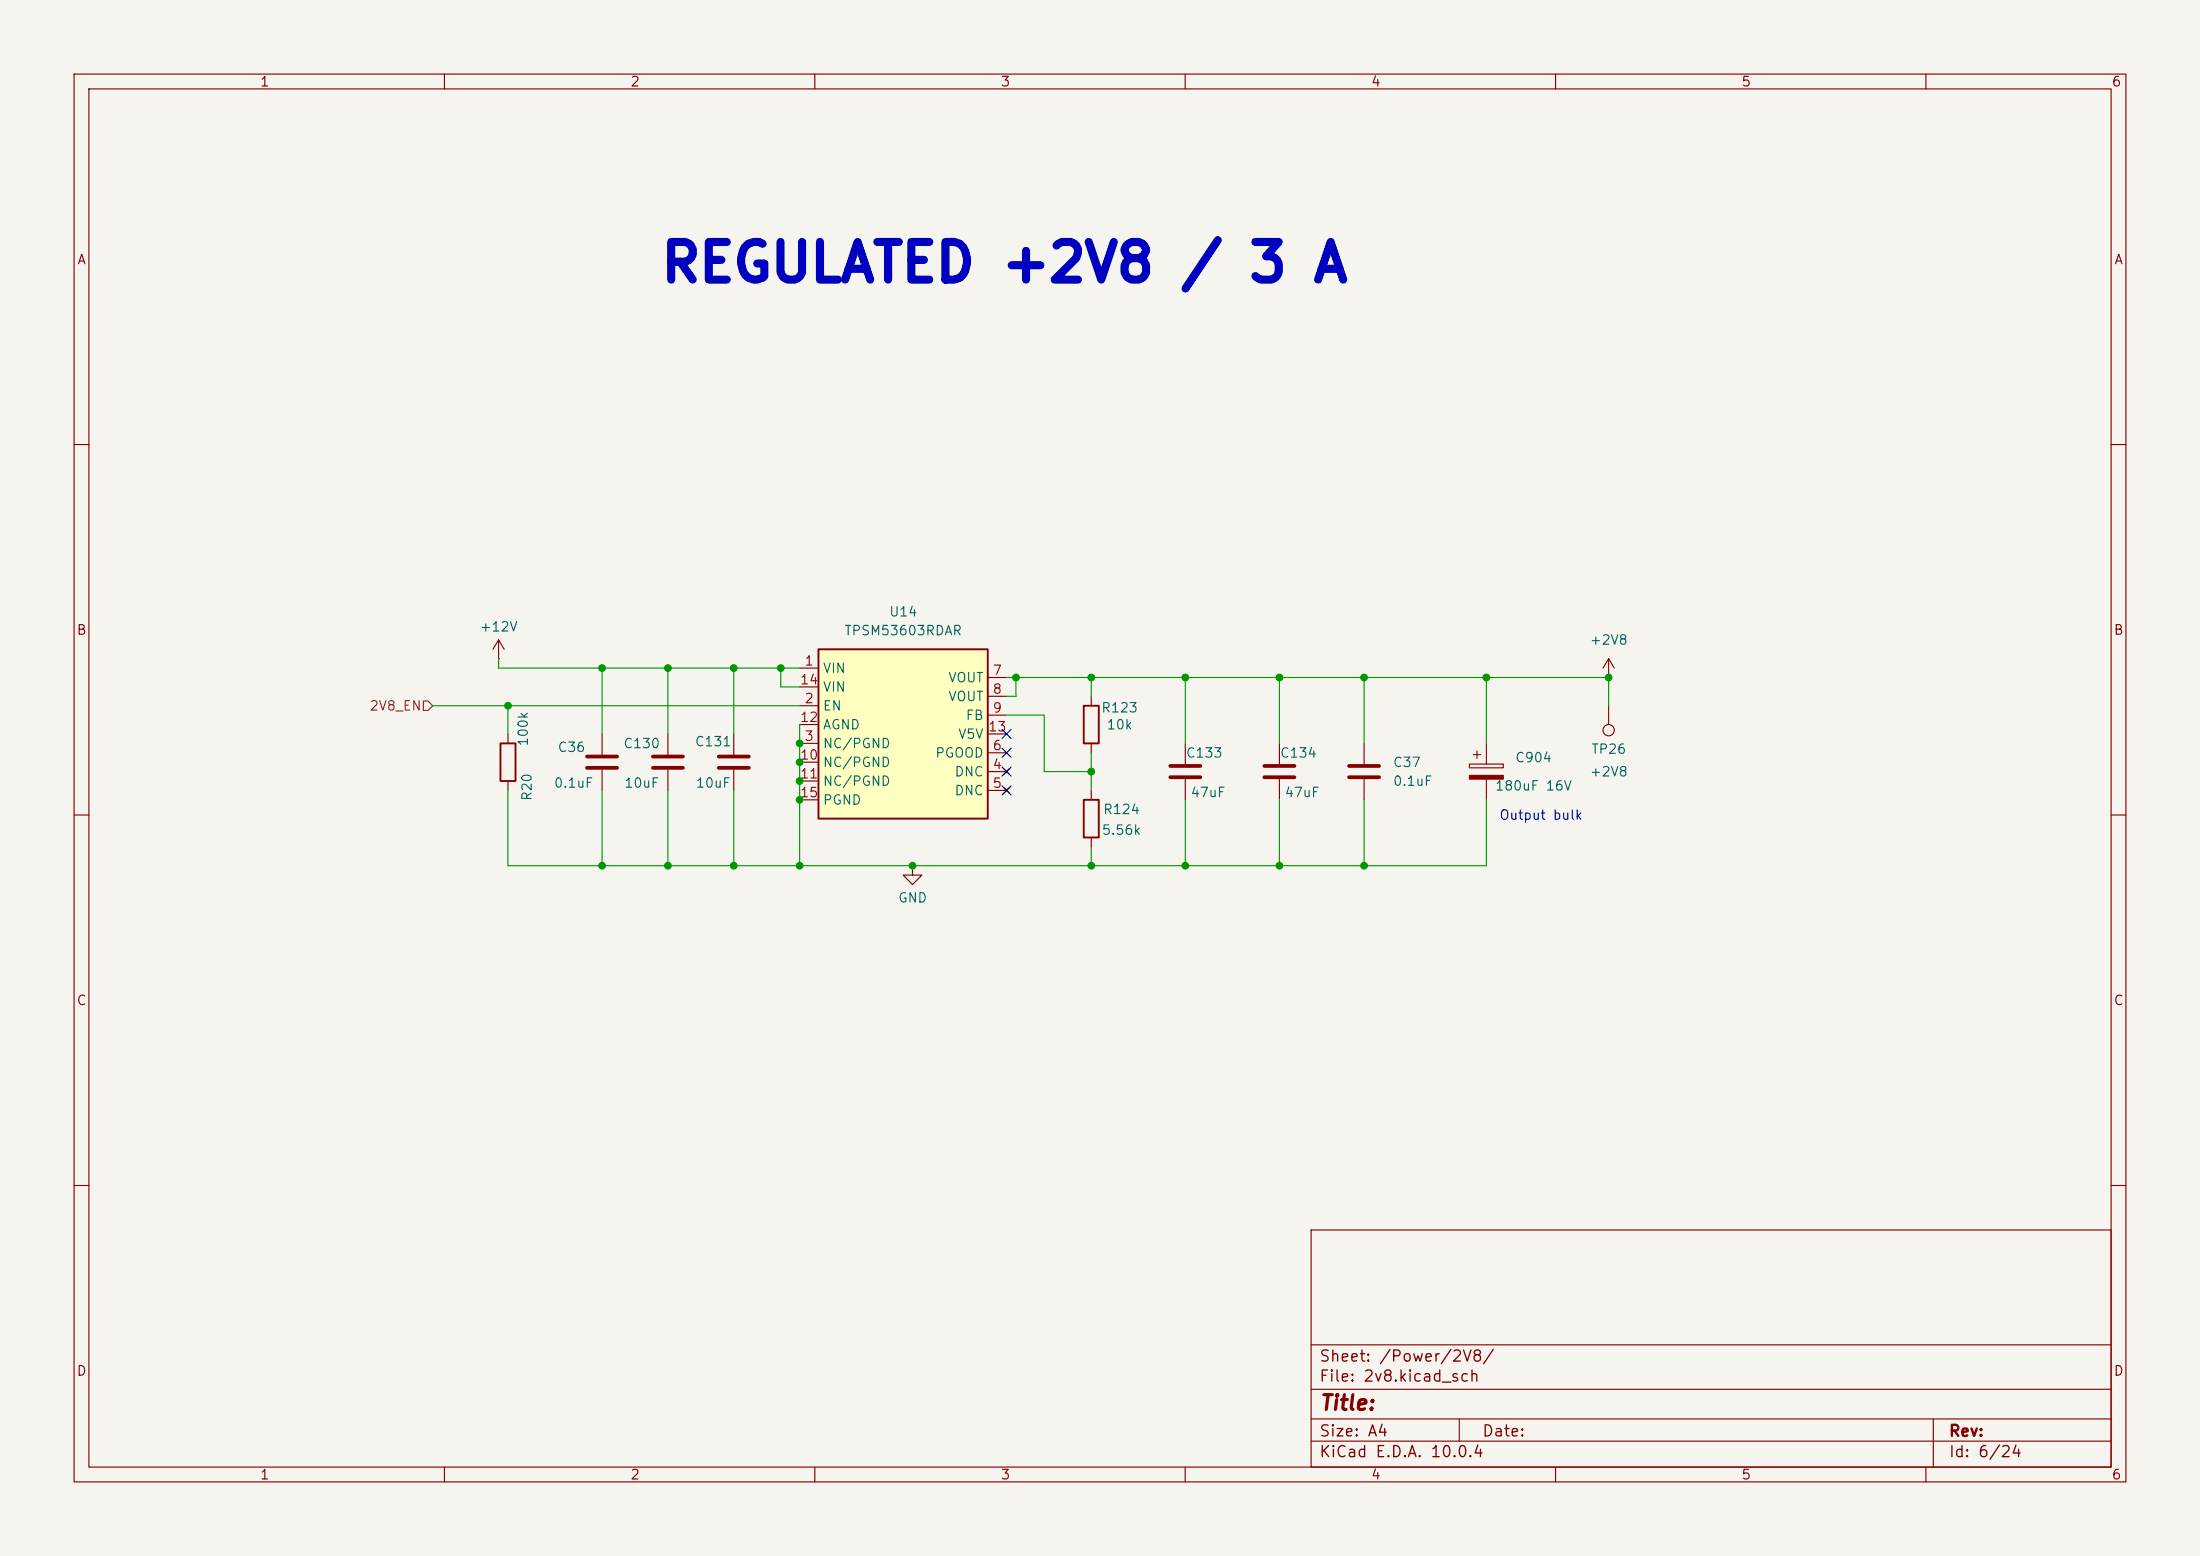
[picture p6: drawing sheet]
(kicad_sch
 (version 20260306)
 (generator "eeschema")
 (generator_version "10.0")
 (paper "A4")
 (lib_symbols
  (symbol "Connector:TestPoint"
   (pin_numbers (hide yes))
   (pin_names
    (offset 0.762) (hide yes)) (exclude_from_sim no) (in_bom yes) (on_board yes)
   (in_pos_files yes)
   (duplicate_pin_numbers_are_jumpers no)
   (property "Reference" "TP" (at 0 6.858 0) (show_name no) (do_not_autoplace no) (effects (font (size 1.27 1.27))))
   (property "Value" "TestPoint" (at 0 5.08 0) (show_name no) (do_not_autoplace no) (effects (font (size 1.27 1.27))))
   (property "Footprint" "" (at 5.08 0 0) (show_name no) (do_not_autoplace no) (hide yes) (effects (font (size 1.27 1.27))))
   (property "Datasheet" "" (at 5.08 0 0) (show_name no) (do_not_autoplace no) (hide yes) (effects (font (size 1.27 1.27))))
   (property "Description" "test point" (at 0 0 0) (show_name no) (do_not_autoplace no) (hide yes) (effects (font (size 1.27 1.27))))
   (symbol "TestPoint_0_1"
    (circle (center 0 3.302) (radius 0.762) (stroke (width 0) (type default)) (fill (type none))))
   (symbol "TestPoint_1_1"
    (pin passive line (at 0 0 90) (length 2.54) (name "1" (effects (font (size 1.27 1.27)))) (number "1" (effects (font (size 1.27 1.27))))))
   (embedded_fonts no))
  (symbol "DIC_Board:TPSM53603RDA" (exclude_from_sim no) (in_bom yes) (on_board yes)
   (in_pos_files yes)
   (duplicate_pin_numbers_are_jumpers no)
   (property "Reference" "U" (at 0 16.51 0) (show_name no) (do_not_autoplace no) (effects (font (size 1.27 1.27))))
   (property "Value" "TPSM53603RDAR" (at 0 13.97 0) (show_name no) (do_not_autoplace no) (effects (font (size 1.27 1.27))))
   (property "Footprint" "Package_DFN_QFN:Texas_B3QFN-14-1EP_5x5.5mm_P0.65mm_ThermalVia" (at 0 0 0) (show_name no) (do_not_autoplace no) (hide yes) (effects (font (size 1.27 1.27))))
   (property "Datasheet" "https://www.ti.com/lit/ds/symlink/tpsm53603.pdf" (at 0 0 0) (show_name no) (do_not_autoplace no) (hide yes) (effects (font (size 1.27 1.27))))
   (property "Description" "36-V input, 3-A step-down power module" (at 0 0 0) (show_name no) (do_not_autoplace no) (hide yes) (effects (font (size 1.27 1.27))))
   (property "MPN" "TPSM53603RDAR" (at 0 0 0) (show_name no) (do_not_autoplace no) (hide yes) (effects (font (size 1.27 1.27))))
   (property "Manufacturer" "Texas Instruments" (at 0 0 0) (show_name no) (do_not_autoplace no) (hide yes) (effects (font (size 1.27 1.27))))
   (symbol "TPSM53603RDA_0_1"
    (rectangle (start -11.43 11.43) (end 11.43 -11.43) (stroke (width 0.254) (type default)) (fill (type background))))
   (symbol "TPSM53603RDA_1_1"
    (pin power_in line (at -13.97 8.89 0) (length 2.54) (name "VIN" (effects (font (size 1.27 1.27)))) (number "1" (effects (font (size 1.27 1.27)))))
    (pin input line (at -13.97 3.81 0) (length 2.54) (name "EN" (effects (font (size 1.27 1.27)))) (number "2" (effects (font (size 1.27 1.27)))))
    (pin power_in line (at -13.97 -1.27 0) (length 2.54) (name "NC/PGND" (effects (font (size 1.27 1.27)))) (number "3" (effects (font (size 1.27 1.27)))))
    (pin no_connect line (at 13.97 -5.08 180) (length 2.54) (name "DNC" (effects (font (size 1.27 1.27)))) (number "4" (effects (font (size 1.27 1.27)))))
    (pin no_connect line (at 13.97 -7.62 180) (length 2.54) (name "DNC" (effects (font (size 1.27 1.27)))) (number "5" (effects (font (size 1.27 1.27)))))
    (pin open_collector line (at 13.97 -2.54 180) (length 2.54) (name "PGOOD" (effects (font (size 1.27 1.27)))) (number "6" (effects (font (size 1.27 1.27)))))
    (pin power_out line (at 13.97 7.62 180) (length 2.54) (name "VOUT" (effects (font (size 1.27 1.27)))) (number "7" (effects (font (size 1.27 1.27)))))
    (pin passive line (at 13.97 5.08 180) (length 2.54) (name "VOUT" (effects (font (size 1.27 1.27)))) (number "8" (effects (font (size 1.27 1.27)))))
    (pin input line (at 13.97 2.54 180) (length 2.54) (name "FB" (effects (font (size 1.27 1.27)))) (number "9" (effects (font (size 1.27 1.27)))))
    (pin passive line (at -13.97 -3.81 0) (length 2.54) (name "NC/PGND" (effects (font (size 1.27 1.27)))) (number "10" (effects (font (size 1.27 1.27)))))
    (pin passive line (at -13.97 -6.35 0) (length 2.54) (name "NC/PGND" (effects (font (size 1.27 1.27)))) (number "11" (effects (font (size 1.27 1.27)))))
    (pin power_in line (at -13.97 1.27 0) (length 2.54) (name "AGND" (effects (font (size 1.27 1.27)))) (number "12" (effects (font (size 1.27 1.27)))))
    (pin output line (at 13.97 0 180) (length 2.54) (name "V5V" (effects (font (size 1.27 1.27)))) (number "13" (effects (font (size 1.27 1.27)))))
    (pin passive line (at -13.97 6.35 0) (length 2.54) (name "VIN" (effects (font (size 1.27 1.27)))) (number "14" (effects (font (size 1.27 1.27)))))
    (pin passive line (at -13.97 -8.89 0) (length 2.54) (name "PGND" (effects (font (size 1.27 1.27)))) (number "15" (effects (font (size 1.27 1.27))))))
   (embedded_fonts no))
  (symbol "Device:C"
   (pin_numbers (hide yes))
   (pin_names
    (offset 0.254)) (exclude_from_sim no) (in_bom yes) (on_board yes)
   (in_pos_files yes)
   (duplicate_pin_numbers_are_jumpers no)
   (property "Reference" "C" (at 0.635 2.54 0) (show_name no) (do_not_autoplace no) (effects (font (size 1.27 1.27)) (justify left)))
   (property "Value" "C" (at 0.635 -2.54 0) (show_name no) (do_not_autoplace no) (effects (font (size 1.27 1.27)) (justify left)))
   (property "Footprint" "" (at 0.9652 -3.81 0) (show_name no) (do_not_autoplace no) (hide yes) (effects (font (size 1.27 1.27))))
   (property "Datasheet" "" (at 0 0 0) (show_name no) (do_not_autoplace no) (hide yes) (effects (font (size 1.27 1.27))))
   (property "Description" "Unpolarized capacitor" (at 0 0 0) (show_name no) (do_not_autoplace no) (hide yes) (effects (font (size 1.27 1.27))))
   (symbol "C_0_1"
    (polyline (pts (xy -2.032 0.762) (xy 2.032 0.762)) (stroke (width 0.508) (type default)) (fill (type none)))
    (polyline (pts (xy -2.032 -0.762) (xy 2.032 -0.762)) (stroke (width 0.508) (type default)) (fill (type none))))
   (symbol "C_1_1"
    (pin passive line (at 0 3.81 270) (length 2.794) (name "" (effects (font (size 1.27 1.27)))) (number "1" (effects (font (size 1.27 1.27)))))
    (pin passive line (at 0 -3.81 90) (length 2.794) (name "" (effects (font (size 1.27 1.27)))) (number "2" (effects (font (size 1.27 1.27))))))
   (embedded_fonts no))
  (symbol "Device:C_Polarized"
   (pin_numbers (hide yes))
   (pin_names
    (offset 0.254)) (exclude_from_sim no) (in_bom yes) (on_board yes)
   (in_pos_files yes)
   (duplicate_pin_numbers_are_jumpers no)
   (property "Reference" "C" (at 0.635 2.54 0) (show_name no) (do_not_autoplace no) (effects (font (size 1.27 1.27)) (justify left)))
   (property "Value" "C_Polarized" (at 0.635 -2.54 0) (show_name no) (do_not_autoplace no) (effects (font (size 1.27 1.27)) (justify left)))
   (property "Footprint" "" (at 0.9652 -3.81 0) (show_name no) (do_not_autoplace no) (hide yes) (effects (font (size 1.27 1.27))))
   (property "Datasheet" "" (at 0 0 0) (show_name no) (do_not_autoplace no) (hide yes) (effects (font (size 1.27 1.27))))
   (property "Description" "Polarized capacitor" (at 0 0 0) (show_name no) (do_not_autoplace no) (hide yes) (effects (font (size 1.27 1.27))))
   (symbol "C_Polarized_0_1"
    (rectangle (start -2.286 0.508) (end 2.286 1.016) (stroke (width 0) (type default)) (fill (type none)))
    (polyline (pts (xy -1.778 2.286) (xy -0.762 2.286)) (stroke (width 0) (type default)) (fill (type none)))
    (polyline (pts (xy -1.27 2.794) (xy -1.27 1.778)) (stroke (width 0) (type default)) (fill (type none)))
    (rectangle (start 2.286 -0.508) (end -2.286 -1.016) (stroke (width 0) (type default)) (fill (type outline))))
   (symbol "C_Polarized_1_1"
    (pin passive line (at 0 3.81 270) (length 2.794) (name "" (effects (font (size 1.27 1.27)))) (number "1" (effects (font (size 1.27 1.27)))))
    (pin passive line (at 0 -3.81 90) (length 2.794) (name "" (effects (font (size 1.27 1.27)))) (number "2" (effects (font (size 1.27 1.27))))))
   (embedded_fonts no))
  (symbol "Device:R"
   (pin_numbers (hide yes))
   (pin_names
    (offset 0)) (exclude_from_sim no) (in_bom yes) (on_board yes)
   (in_pos_files yes)
   (duplicate_pin_numbers_are_jumpers no)
   (property "Reference" "R" (at 2.032 0 90) (show_name no) (do_not_autoplace no) (effects (font (size 1.27 1.27))))
   (property "Value" "R" (at 0 0 90) (show_name no) (do_not_autoplace no) (effects (font (size 1.27 1.27))))
   (property "Footprint" "" (at -1.778 0 90) (show_name no) (do_not_autoplace no) (hide yes) (effects (font (size 1.27 1.27))))
   (property "Datasheet" "" (at 0 0 0) (show_name no) (do_not_autoplace no) (hide yes) (effects (font (size 1.27 1.27))))
   (property "Description" "Resistor" (at 0 0 0) (show_name no) (do_not_autoplace no) (hide yes) (effects (font (size 1.27 1.27))))
   (symbol "R_0_1"
    (rectangle (start -1.016 -2.54) (end 1.016 2.54) (stroke (width 0.254) (type default)) (fill (type none))))
   (symbol "R_1_1"
    (pin passive line (at 0 3.81 270) (length 1.27) (name "" (effects (font (size 1.27 1.27)))) (number "1" (effects (font (size 1.27 1.27)))))
    (pin passive line (at 0 -3.81 90) (length 1.27) (name "" (effects (font (size 1.27 1.27)))) (number "2" (effects (font (size 1.27 1.27))))))
   (embedded_fonts no))
  (symbol "power:+12V"
   (power global)
   (pin_numbers (hide yes))
   (pin_names
    (offset 0) (hide yes)) (exclude_from_sim no) (in_bom yes) (on_board yes)
   (in_pos_files yes)
   (duplicate_pin_numbers_are_jumpers no)
   (property "Reference" "#PWR" (at 0 -3.81 0) (show_name no) (do_not_autoplace no) (hide yes) (effects (font (size 1.27 1.27))))
   (property "Value" "+12V" (at 0 3.556 0) (show_name no) (do_not_autoplace no) (effects (font (size 1.27 1.27))))
   (property "Footprint" "" (at 0 0 0) (show_name no) (do_not_autoplace no) (hide yes) (effects (font (size 1.27 1.27))))
   (property "Datasheet" "" (at 0 0 0) (show_name no) (do_not_autoplace no) (hide yes) (effects (font (size 1.27 1.27))))
   (property "Description" "Power symbol creates a global label with name \"+12V\"" (at 0 0 0) (show_name no) (do_not_autoplace no) (hide yes) (effects (font (size 1.27 1.27))))
   (symbol "+12V_0_1"
    (polyline (pts (xy -0.762 1.27) (xy 0 2.54)) (stroke (width 0) (type default)) (fill (type none)))
    (polyline (pts (xy 0 2.54) (xy 0.762 1.27)) (stroke (width 0) (type default)) (fill (type none)))
    (polyline (pts (xy 0 0) (xy 0 2.54)) (stroke (width 0) (type default)) (fill (type none))))
   (symbol "+12V_1_1"
    (pin power_in line (at 0 0 90) (length 0) (name "" (effects (font (size 1.27 1.27)))) (number "1" (effects (font (size 1.27 1.27))))))
   (embedded_fonts no))
  (symbol "power:+2V8"
   (power global)
   (pin_numbers (hide yes))
   (pin_names
    (offset 0) (hide yes)) (exclude_from_sim no) (in_bom yes) (on_board yes)
   (in_pos_files yes)
   (duplicate_pin_numbers_are_jumpers no)
   (property "Reference" "#PWR" (at 0 -3.81 0) (show_name no) (do_not_autoplace no) (hide yes) (effects (font (size 1.27 1.27))))
   (property "Value" "+2V8" (at 0 3.556 0) (show_name no) (do_not_autoplace no) (effects (font (size 1.27 1.27))))
   (property "Footprint" "" (at 0 0 0) (show_name no) (do_not_autoplace no) (hide yes) (effects (font (size 1.27 1.27))))
   (property "Datasheet" "" (at 0 0 0) (show_name no) (do_not_autoplace no) (hide yes) (effects (font (size 1.27 1.27))))
   (property "Description" "Power symbol creates a global label with name \"+2V8\"" (at 0 0 0) (show_name no) (do_not_autoplace no) (hide yes) (effects (font (size 1.27 1.27))))
   (symbol "+2V8_0_1"
    (polyline (pts (xy -0.762 1.27) (xy 0 2.54)) (stroke (width 0) (type default)) (fill (type none)))
    (polyline (pts (xy 0 2.54) (xy 0.762 1.27)) (stroke (width 0) (type default)) (fill (type none)))
    (polyline (pts (xy 0 0) (xy 0 2.54)) (stroke (width 0) (type default)) (fill (type none))))
   (symbol "+2V8_1_1"
    (pin power_in line (at 0 0 90) (length 0) (name "" (effects (font (size 1.27 1.27)))) (number "1" (effects (font (size 1.27 1.27))))))
   (embedded_fonts no))
  (symbol "power:GND"
   (power global)
   (pin_numbers (hide yes))
   (pin_names
    (offset 0) (hide yes)) (exclude_from_sim no) (in_bom yes) (on_board yes)
   (in_pos_files yes)
   (duplicate_pin_numbers_are_jumpers no)
   (property "Reference" "#PWR" (at 0 -6.35 0) (show_name no) (do_not_autoplace no) (hide yes) (effects (font (size 1.27 1.27))))
   (property "Value" "GND" (at 0 -3.81 0) (show_name no) (do_not_autoplace no) (effects (font (size 1.27 1.27))))
   (property "Footprint" "" (at 0 0 0) (show_name no) (do_not_autoplace no) (hide yes) (effects (font (size 1.27 1.27))))
   (property "Datasheet" "" (at 0 0 0) (show_name no) (do_not_autoplace no) (hide yes) (effects (font (size 1.27 1.27))))
   (property "Description" "Power symbol creates a global label with name \"GND\" , ground" (at 0 0 0) (show_name no) (do_not_autoplace no) (hide yes) (effects (font (size 1.27 1.27))))
   (symbol "GND_0_1"
    (polyline (pts (xy 0 0) (xy 0 -1.27) (xy 1.27 -1.27) (xy 0 -2.54) (xy -1.27 -1.27) (xy 0 -1.27)) (stroke (width 0) (type default)) (fill (type none))))
   (symbol "GND_1_1"
    (pin power_in line (at 0 0 270) (length 0) (name "" (effects (font (size 1.27 1.27)))) (number "1" (effects (font (size 1.27 1.27))))))
   (embedded_fonts no)))
 (text "REGULATED +2V8 / 3 A"
  (exclude_from_sim no)
  (at 88.9 38.608 0)
  (effects (font (size 5.08 5.08)
    (bold yes)) (justify left bottom)))
 (text "Output bulk"
  (exclude_from_sim no)
  (at 208.026 110.236 0)
  (effects (font (size 1.27 1.27))))
 (junction
  (at 184.15 91.44)
  (diameter 0)
  (color 0 0 0 0))
 (junction
  (at 81.28 90.17)
  (diameter 0)
  (color 0 0 0 0))
 (junction
  (at 147.32 104.14)
  (diameter 0)
  (color 0 0 0 0))
 (junction
  (at 107.95 105.41)
  (diameter 0)
  (color 0 0 0 0))
 (junction
  (at 123.19 116.84)
  (diameter 0)
  (color 0 0 0 0))
 (junction
  (at 200.66 91.44)
  (diameter 0)
  (color 0 0 0 0))
 (junction
  (at 172.72 116.84)
  (diameter 0)
  (color 0 0 0 0))
 (junction
  (at 107.95 100.33)
  (diameter 0)
  (color 0 0 0 0))
 (junction
  (at 217.17 91.44)
  (diameter 0)
  (color 0 0 0 0))
 (junction
  (at 107.95 102.87)
  (diameter 0)
  (color 0 0 0 0))
 (junction
  (at 68.58 95.25)
  (diameter 0)
  (color 0 0 0 0))
 (junction
  (at 160.02 91.44)
  (diameter 0)
  (color 0 0 0 0))
 (junction
  (at 99.06 116.84)
  (diameter 0)
  (color 0 0 0 0))
 (junction
  (at 147.32 91.44)
  (diameter 0)
  (color 0 0 0 0))
 (junction
  (at 90.17 116.84)
  (diameter 0)
  (color 0 0 0 0))
 (junction
  (at 90.17 90.17)
  (diameter 0)
  (color 0 0 0 0))
 (junction
  (at 137.16 91.44)
  (diameter 0)
  (color 0 0 0 0))
 (junction
  (at 160.02 116.84)
  (diameter 0)
  (color 0 0 0 0))
 (junction
  (at 184.15 116.84)
  (diameter 0)
  (color 0 0 0 0))
 (junction
  (at 107.95 107.95)
  (diameter 0)
  (color 0 0 0 0))
 (junction
  (at 147.32 116.84)
  (diameter 0)
  (color 0 0 0 0))
 (junction
  (at 172.72 91.44)
  (diameter 0)
  (color 0 0 0 0))
 (junction
  (at 81.28 116.84)
  (diameter 0)
  (color 0 0 0 0))
 (junction
  (at 107.95 116.84)
  (diameter 0)
  (color 0 0 0 0))
 (junction
  (at 99.06 90.17)
  (diameter 0)
  (color 0 0 0 0))
 (junction
  (at 105.41 90.17)
  (diameter 0)
  (color 0 0 0 0))
 (no_connect
  (at 135.89 104.14))
 (no_connect
  (at 135.89 101.6))
 (no_connect
  (at 135.89 99.06))
 (no_connect
  (at 135.89 106.68))
 (wire
  (pts (xy 58.42 95.25) (xy 68.58 95.25))
  (stroke (width 0) (type default)))
 (wire
  (pts (xy 160.02 107.95) (xy 160.02 116.84))
  (stroke (width 0) (type default)))
 (wire
  (pts (xy 172.72 107.95) (xy 172.72 116.84))
  (stroke (width 0) (type default)))
 (wire
  (pts (xy 147.32 91.44) (xy 147.32 93.98))
  (stroke (width 0) (type default)))
 (wire
  (pts (xy 200.66 91.44) (xy 200.66 100.33))
  (stroke (width 0) (type default)))
 (wire
  (pts (xy 147.32 114.3) (xy 147.32 116.84))
  (stroke (width 0) (type default)))
 (wire
  (pts (xy 105.41 90.17) (xy 107.95 90.17))
  (stroke (width 0) (type default)))
 (wire
  (pts (xy 68.58 95.25) (xy 68.58 99.06))
  (stroke (width 0) (type default)))
 (wire
  (pts (xy 90.17 116.84) (xy 99.06 116.84))
  (stroke (width 0) (type default)))
 (wire
  (pts (xy 99.06 90.17) (xy 99.06 99.06))
  (stroke (width 0) (type default)))
 (wire
  (pts (xy 81.28 106.68) (xy 81.28 116.84))
  (stroke (width 0) (type default)))
 (wire
  (pts (xy 184.15 116.84) (xy 172.72 116.84))
  (stroke (width 0) (type default)))
 (wire
  (pts (xy 99.06 90.17) (xy 105.41 90.17))
  (stroke (width 0) (type default)))
 (wire
  (pts (xy 123.19 116.84) (xy 107.95 116.84))
  (stroke (width 0) (type default)))
 (wire
  (pts (xy 184.15 91.44) (xy 200.66 91.44))
  (stroke (width 0) (type default)))
 (wire
  (pts (xy 90.17 90.17) (xy 99.06 90.17))
  (stroke (width 0) (type default)))
 (wire
  (pts (xy 140.97 104.14) (xy 147.32 104.14))
  (stroke (width 0) (type default)))
 (wire
  (pts (xy 184.15 91.44) (xy 184.15 100.33))
  (stroke (width 0) (type default)))
 (wire
  (pts (xy 184.15 107.95) (xy 184.15 116.84))
  (stroke (width 0) (type default)))
 (wire
  (pts (xy 123.19 116.84) (xy 147.32 116.84))
  (stroke (width 0) (type default)))
 (wire
  (pts (xy 200.66 107.95) (xy 200.66 116.84))
  (stroke (width 0) (type default)))
 (wire
  (pts (xy 90.17 90.17) (xy 90.17 99.06))
  (stroke (width 0) (type default)))
 (wire
  (pts (xy 107.95 100.33) (xy 107.95 102.87))
  (stroke (width 0) (type default)))
 (wire
  (pts (xy 68.58 116.84) (xy 81.28 116.84))
  (stroke (width 0) (type default)))
 (wire
  (pts (xy 107.95 97.79) (xy 107.95 100.33))
  (stroke (width 0) (type default)))
 (wire
  (pts (xy 217.17 91.44) (xy 217.17 95.25))
  (stroke (width 0) (type default)))
 (wire
  (pts (xy 200.66 116.84) (xy 184.15 116.84))
  (stroke (width 0) (type default)))
 (wire
  (pts (xy 140.97 96.52) (xy 140.97 104.14))
  (stroke (width 0) (type default)))
 (wire
  (pts (xy 137.16 91.44) (xy 137.16 93.98))
  (stroke (width 0) (type default)))
 (wire
  (pts (xy 99.06 116.84) (xy 107.95 116.84))
  (stroke (width 0) (type default)))
 (wire
  (pts (xy 147.32 91.44) (xy 160.02 91.44))
  (stroke (width 0) (type default)))
 (wire
  (pts (xy 137.16 91.44) (xy 147.32 91.44))
  (stroke (width 0) (type default)))
 (wire
  (pts (xy 107.95 105.41) (xy 107.95 107.95))
  (stroke (width 0) (type default)))
 (wire
  (pts (xy 99.06 106.68) (xy 99.06 116.84))
  (stroke (width 0) (type default)))
 (wire
  (pts (xy 68.58 95.25) (xy 107.95 95.25))
  (stroke (width 0) (type default)))
 (wire
  (pts (xy 107.95 92.71) (xy 105.41 92.71))
  (stroke (width 0) (type default)))
 (wire
  (pts (xy 135.89 93.98) (xy 137.16 93.98))
  (stroke (width 0) (type default)))
 (wire
  (pts (xy 147.32 101.6) (xy 147.32 104.14))
  (stroke (width 0) (type default)))
 (wire
  (pts (xy 105.41 92.71) (xy 105.41 90.17))
  (stroke (width 0) (type default)))
 (wire
  (pts (xy 160.02 116.84) (xy 172.72 116.84))
  (stroke (width 0) (type default)))
 (wire
  (pts (xy 160.02 91.44) (xy 160.02 100.33))
  (stroke (width 0) (type default)))
 (wire
  (pts (xy 200.66 91.44) (xy 217.17 91.44))
  (stroke (width 0) (type default)))
 (wire
  (pts (xy 135.89 91.44) (xy 137.16 91.44))
  (stroke (width 0) (type default)))
 (wire
  (pts (xy 81.28 90.17) (xy 81.28 99.06))
  (stroke (width 0) (type default)))
 (wire
  (pts (xy 67.31 90.17) (xy 81.28 90.17))
  (stroke (width 0) (type default)))
 (wire
  (pts (xy 147.32 116.84) (xy 160.02 116.84))
  (stroke (width 0) (type default)))
 (wire
  (pts (xy 107.95 116.84) (xy 107.95 107.95))
  (stroke (width 0) (type default)))
 (wire
  (pts (xy 81.28 116.84) (xy 90.17 116.84))
  (stroke (width 0) (type default)))
 (wire
  (pts (xy 107.95 102.87) (xy 107.95 105.41))
  (stroke (width 0) (type default)))
 (wire
  (pts (xy 135.89 96.52) (xy 140.97 96.52))
  (stroke (width 0) (type default)))
 (wire
  (pts (xy 147.32 104.14) (xy 147.32 106.68))
  (stroke (width 0) (type default)))
 (wire
  (pts (xy 81.28 90.17) (xy 90.17 90.17))
  (stroke (width 0) (type default)))
 (wire
  (pts (xy 67.31 88.9) (xy 67.31 90.17))
  (stroke (width 0) (type default)))
 (wire
  (pts (xy 172.72 91.44) (xy 172.72 100.33))
  (stroke (width 0) (type default)))
 (wire
  (pts (xy 90.17 106.68) (xy 90.17 116.84))
  (stroke (width 0) (type default)))
 (wire
  (pts (xy 160.02 91.44) (xy 172.72 91.44))
  (stroke (width 0) (type default)))
 (wire
  (pts (xy 172.72 91.44) (xy 184.15 91.44))
  (stroke (width 0) (type default)))
 (wire
  (pts (xy 68.58 106.68) (xy 68.58 116.84))
  (stroke (width 0) (type default)))
 (hierarchical_label "2V8_EN"
  (shape input)
  (at 58.42 95.25 180)
  (effects (font (size 1.27 1.27)) (justify right)))
 (symbol
  (lib_id "power:+2V8")
  (at 217.17 91.44 0)
  (unit 1)
  (body_style 1)
  (exclude_from_sim no)
  (in_bom yes)
  (on_board yes)
  (in_pos_files yes)
  (dnp no)
  (fields_autoplaced yes)
  (property "Reference" "#PWR03" (at 217.17 95.25 0) (hide yes) (show_name no) (do_not_autoplace no) (effects (font (size 1.27 1.27))))
  (property "Value" "+2V8" (at 217.17 86.36 0) (show_name no) (do_not_autoplace no) (effects (font (size 1.27 1.27))))
  (property "Footprint" "" (at 217.17 91.44 0) (hide yes) (show_name no) (do_not_autoplace no) (effects (font (size 1.27 1.27))))
  (property "Datasheet" "" (at 217.17 91.44 0) (hide yes) (show_name no) (do_not_autoplace no) (effects (font (size 1.27 1.27))))
  (property "Description" "Power symbol creates a global label with name \"+2V8\"" (at 217.17 91.44 0) (hide yes) (show_name no) (do_not_autoplace no) (effects (font (size 1.27 1.27))))
  (pin "1"))
 (symbol
  (lib_id "Device:R")
  (at 147.32 97.79 0)
  (unit 1)
  (body_style 1)
  (exclude_from_sim no)
  (in_bom yes)
  (on_board yes)
  (in_pos_files yes)
  (dnp no)
  (property "Reference" "R123" (at 151.13 95.504 0) (show_name no) (do_not_autoplace no) (effects (font (size 1.27 1.27))))
  (property "Value" "10k" (at 151.13 97.79 0) (show_name no) (do_not_autoplace no) (effects (font (size 1.27 1.27))))
  (property "Footprint" "Resistor_SMD:R_0402_1005Metric" (at 147.32 97.79 0) (hide yes) (show_name no) (do_not_autoplace no) (effects (font (size 1.27 1.27))))
  (property "Datasheet" "" (at 147.32 97.79 0) (hide yes) (show_name no) (do_not_autoplace no) (effects (font (size 1.27 1.27))))
  (property "Description" "3V3 feedback upper" (at 147.32 97.79 0) (hide yes) (show_name no) (do_not_autoplace no) (effects (font (size 1.27 1.27))))
  (property "MPN" "CRCW040210K0FKED" (at 147.32 97.79 0) (hide yes) (show_name no) (do_not_autoplace no) (effects (font (size 1.27 1.27))))
  (property "Manufacturer" "Vishay" (at 147.32 97.79 0) (hide yes) (show_name no) (do_not_autoplace no) (effects (font (size 1.27 1.27))))
  (pin "1")
  (pin "2"))
 (symbol
  (lib_id "power:GND")
  (at 123.19 116.84 0)
  (unit 1)
  (body_style 1)
  (exclude_from_sim no)
  (in_bom yes)
  (on_board yes)
  (in_pos_files yes)
  (dnp no)
  (property "Reference" "#PWR044" (at 125.73 114.3 0) (hide yes) (show_name no) (do_not_autoplace no) (effects (font (size 1.27 1.27))))
  (property "Value" "GND" (at 123.19 121.158 0) (show_name no) (do_not_autoplace no) (effects (font (size 1.27 1.27))))
  (property "Footprint" "" (at 123.19 116.84 0) (hide yes) (show_name no) (do_not_autoplace no) (effects (font (size 1.27 1.27))))
  (property "Datasheet" "" (at 123.19 116.84 0) (hide yes) (show_name no) (do_not_autoplace no) (effects (font (size 1.27 1.27))))
  (property "Description" "" (at 123.19 116.84 0) (hide yes) (show_name no) (do_not_autoplace no) (effects (font (size 1.27 1.27))))
  (pin "1"))
 (symbol
  (lib_id "Device:C_Polarized")
  (at 200.66 104.14 0)
  (unit 1)
  (body_style 1)
  (exclude_from_sim no)
  (in_bom yes)
  (on_board yes)
  (in_pos_files yes)
  (dnp no)
  (property "Reference" "C904" (at 207.01 102.235 0) (show_name no) (do_not_autoplace no) (effects (font (size 1.27 1.27))))
  (property "Value" "180uF 16V" (at 207.01 106.045 0) (show_name no) (do_not_autoplace no) (effects (font (size 1.27 1.27))))
  (property "Footprint" "Capacitor_SMD:CP_Elec_6.3x5.9" (at 200.66 104.14 0) (hide yes) (show_name no) (do_not_autoplace no) (effects (font (size 1.27 1.27))))
  (property "Datasheet" "https://industrial.panasonic.com/cdbs/www-data/pdf/AAB8000/AAB8000COL87.pdf" (at 200.66 104.14 0) (hide yes) (show_name no) (do_not_autoplace no) (effects (font (size 1.27 1.27))))
  (property "Description" "" (at 200.66 104.14 0) (show_name no) (do_not_autoplace no) (effects (font (size 1.27 1.27))))
  (property "MPN" "16SVPF180M" (at 200.66 104.14 0) (hide yes) (show_name no) (do_not_autoplace no) (effects (font (size 1.27 1.27))))
  (property "Manufacturer" "Panasonic" (at 200.66 104.14 0) (hide yes) (show_name no) (do_not_autoplace no) (effects (font (size 1.27 1.27))))
  (property "Voltage Rating" "16V" (at 200.66 104.14 0) (hide yes) (show_name no) (do_not_autoplace no) (effects (font (size 1.27 1.27))))
  (property "Tolerance" "20%" (at 200.66 104.14 0) (hide yes) (show_name no) (do_not_autoplace no) (effects (font (size 1.27 1.27))))
  (property "ESR Max" "22mOhm at 100kHz" (at 200.66 104.14 0) (hide yes) (show_name no) (do_not_autoplace no) (effects (font (size 1.27 1.27))))
  (property "Ripple Current" "3.3A rms at 100kHz,105C" (at 200.66 104.14 0) (hide yes) (show_name no) (do_not_autoplace no) (effects (font (size 1.27 1.27))))
  (property "BOM Source" "https://na.industrial.panasonic.com/products/capacitors/polymer-capacitors/lineup/os-con-aluminum-polymer/series/91057/model/91080" (at 200.66 104.14 0) (hide yes) (show_name no) (do_not_autoplace no) (effects (font (size 1.27 1.27))))
  (property "Design Basis" "TPSM53603 low-ESR polymer output bulk; retains existing MLCC; nominal total 274uF below 1000uF maximum." (at 200.66 104.14 0) (hide yes) (show_name no) (do_not_autoplace no) (effects (font (size 1.27 1.27))))
  (pin "1")
  (pin "2"))
 (symbol
  (lib_id "power:+12V")
  (at 67.31 88.9 0)
  (unit 1)
  (body_style 1)
  (exclude_from_sim no)
  (in_bom yes)
  (on_board yes)
  (in_pos_files yes)
  (dnp no)
  (property "Reference" "#PWR0105" (at 69.85 86.36 0) (hide yes) (show_name no) (do_not_autoplace no) (effects (font (size 1.27 1.27))))
  (property "Value" "+12V" (at 67.31 84.582 0) (show_name no) (do_not_autoplace no) (effects (font (size 1.27 1.27))))
  (property "Footprint" "" (at 67.31 88.9 0) (hide yes) (show_name no) (do_not_autoplace no) (effects (font (size 1.27 1.27))))
  (property "Datasheet" "" (at 67.31 88.9 0) (hide yes) (show_name no) (do_not_autoplace no) (effects (font (size 1.27 1.27))))
  (property "Description" "" (at 67.31 88.9 0) (hide yes) (show_name no) (do_not_autoplace no) (effects (font (size 1.27 1.27))))
  (pin "1"))
 (symbol
  (lib_id "Device:C")
  (at 172.72 104.14 0)
  (unit 1)
  (body_style 1)
  (exclude_from_sim no)
  (in_bom yes)
  (on_board yes)
  (in_pos_files yes)
  (dnp no)
  (property "Reference" "C134" (at 175.26 101.6 0) (show_name no) (do_not_autoplace no) (effects (font (size 1.27 1.27))))
  (property "Value" "47uF" (at 175.768 106.934 0) (show_name no) (do_not_autoplace no) (effects (font (size 1.27 1.27))))
  (property "Footprint" "Capacitor_SMD:C_1210_3225Metric" (at 172.72 104.14 0) (hide yes) (show_name no) (do_not_autoplace no) (effects (font (size 1.27 1.27))))
  (property "Datasheet" "" (at 172.72 104.14 0) (hide yes) (show_name no) (do_not_autoplace no) (effects (font (size 1.27 1.27))))
  (property "Description" "3V3 output capacitor" (at 172.72 104.14 0) (hide yes) (show_name no) (do_not_autoplace no) (effects (font (size 1.27 1.27))))
  (property "MPN" "GRM32ER61A476ME20L" (at 172.72 104.14 0) (hide yes) (show_name no) (do_not_autoplace no) (effects (font (size 1.27 1.27))))
  (property "Manufacturer" "Murata" (at 172.72 104.14 0) (hide yes) (show_name no) (do_not_autoplace no) (effects (font (size 1.27 1.27))))
  (pin "1")
  (pin "2"))
 (symbol
  (lib_id "Device:C")
  (at 160.02 104.14 0)
  (unit 1)
  (body_style 1)
  (exclude_from_sim no)
  (in_bom yes)
  (on_board yes)
  (in_pos_files yes)
  (dnp no)
  (property "Reference" "C133" (at 162.56 101.6 0) (show_name no) (do_not_autoplace no) (effects (font (size 1.27 1.27))))
  (property "Value" "47uF" (at 163.068 106.934 0) (show_name no) (do_not_autoplace no) (effects (font (size 1.27 1.27))))
  (property "Footprint" "Capacitor_SMD:C_1210_3225Metric" (at 160.02 104.14 0) (hide yes) (show_name no) (do_not_autoplace no) (effects (font (size 1.27 1.27))))
  (property "Datasheet" "" (at 160.02 104.14 0) (hide yes) (show_name no) (do_not_autoplace no) (effects (font (size 1.27 1.27))))
  (property "Description" "3V3 output capacitor" (at 160.02 104.14 0) (hide yes) (show_name no) (do_not_autoplace no) (effects (font (size 1.27 1.27))))
  (property "MPN" "GRM32ER61A476ME20L" (at 160.02 104.14 0) (hide yes) (show_name no) (do_not_autoplace no) (effects (font (size 1.27 1.27))))
  (property "Manufacturer" "Murata" (at 160.02 104.14 0) (hide yes) (show_name no) (do_not_autoplace no) (effects (font (size 1.27 1.27))))
  (pin "1")
  (pin "2"))
 (symbol
  (lib_id "Device:C")
  (at 99.06 102.87 0)
  (unit 1)
  (body_style 1)
  (exclude_from_sim no)
  (in_bom yes)
  (on_board yes)
  (in_pos_files yes)
  (dnp no)
  (property "Reference" "C131" (at 96.266 100.076 0) (show_name no) (do_not_autoplace no) (effects (font (size 1.27 1.27))))
  (property "Value" "10uF" (at 96.266 105.664 0) (show_name no) (do_not_autoplace no) (effects (font (size 1.27 1.27))))
  (property "Footprint" "Capacitor_SMD:C_1206_3216Metric" (at 99.06 102.87 0) (hide yes) (show_name no) (do_not_autoplace no) (effects (font (size 1.27 1.27))))
  (property "Datasheet" "" (at 99.06 102.87 0) (hide yes) (show_name no) (do_not_autoplace no) (effects (font (size 1.27 1.27))))
  (property "Description" "3V3 input capacitor" (at 99.06 102.87 0) (hide yes) (show_name no) (do_not_autoplace no) (effects (font (size 1.27 1.27))))
  (property "MPN" "CGA5L1X7R1H106K160AC" (at 99.06 102.87 0) (hide yes) (show_name no) (do_not_autoplace no) (effects (font (size 1.27 1.27))))
  (property "Manufacturer" "TDK" (at 99.06 102.87 0) (hide yes) (show_name no) (do_not_autoplace no) (effects (font (size 1.27 1.27))))
  (pin "1")
  (pin "2"))
 (symbol
  (lib_id "DIC_Board:TPSM53603RDA")
  (at 121.92 99.06 0)
  (unit 1)
  (body_style 1)
  (exclude_from_sim no)
  (in_bom yes)
  (on_board yes)
  (in_pos_files yes)
  (dnp no)
  (property "Reference" "U14" (at 121.92 82.55 0) (show_name no) (do_not_autoplace no) (effects (font (size 1.27 1.27))))
  (property "Value" "TPSM53603RDAR" (at 121.92 85.09 0) (show_name no) (do_not_autoplace no) (effects (font (size 1.27 1.27))))
  (property "Footprint" "Package_DFN_QFN:Texas_B3QFN-14-1EP_5x5.5mm_P0.65mm_ThermalVia" (at 121.92 99.06 0) (hide yes) (show_name no) (do_not_autoplace no) (effects (font (size 1.27 1.27))))
  (property "Datasheet" "https://www.ti.com/lit/ds/symlink/tpsm53603.pdf" (at 121.92 99.06 0) (hide yes) (show_name no) (do_not_autoplace no) (effects (font (size 1.27 1.27))))
  (property "Description" "36-V input, 3-A step-down power module" (at 121.92 99.06 0) (hide yes) (show_name no) (do_not_autoplace no) (effects (font (size 1.27 1.27))))
  (property "MPN" "TPSM53603RDAR" (at 121.92 99.06 0) (hide yes) (show_name no) (do_not_autoplace no) (effects (font (size 1.27 1.27))))
  (property "Manufacturer" "Texas Instruments" (at 121.92 99.06 0) (hide yes) (show_name no) (do_not_autoplace no) (effects (font (size 1.27 1.27))))
  (pin "1")
  (pin "2")
  (pin "3")
  (pin "4")
  (pin "5")
  (pin "6")
  (pin "7")
  (pin "8")
  (pin "9")
  (pin "10")
  (pin "11")
  (pin "12")
  (pin "13")
  (pin "14")
  (pin "15"))
 (symbol
  (lib_id "Device:C")
  (at 184.15 104.14 0)
  (unit 1)
  (body_style 1)
  (exclude_from_sim no)
  (in_bom yes)
  (on_board yes)
  (in_pos_files yes)
  (dnp no)
  (fields_autoplaced yes)
  (property "Reference" "C37" (at 187.96 102.8699 0) (show_name no) (do_not_autoplace no) (effects (font (size 1.27 1.27)) (justify left)))
  (property "Value" "0.1uF" (at 187.96 105.4099 0) (show_name no) (do_not_autoplace no) (effects (font (size 1.27 1.27)) (justify left)))
  (property "Footprint" "Capacitor_SMD:C_0603_1608Metric" (at 185.1152 107.95 0) (hide yes) (show_name no) (do_not_autoplace no) (effects (font (size 1.27 1.27))))
  (property "Datasheet" "" (at 184.15 104.14 0) (hide yes) (show_name no) (do_not_autoplace no) (effects (font (size 1.27 1.27))))
  (property "Description" "Unpolarized capacitor" (at 184.15 104.14 0) (hide yes) (show_name no) (do_not_autoplace no) (effects (font (size 1.27 1.27))))
  (property "MPN" "C1608X7R1H104K080AA" (at 0 0 0) (hide yes) (show_name no) (do_not_autoplace no) (effects (font (size 1.27 1.27))))
  (property "Manufacturer" "TDK" (at 0 0 0) (hide yes) (show_name no) (do_not_autoplace no) (effects (font (size 1.27 1.27))))
  (property "Voltage Rating" "50V" (at 0 0 0) (hide yes) (show_name no) (do_not_autoplace no) (effects (font (size 1.27 1.27))))
  (property "Dielectric" "X7R" (at 0 0 0) (hide yes) (show_name no) (do_not_autoplace no) (effects (font (size 1.27 1.27))))
  (property "Tolerance" "10%" (at 0 0 0) (hide yes) (show_name no) (do_not_autoplace no) (effects (font (size 1.27 1.27))))
  (property "BOM Source" "https://product.tdk.com/en/search/capacitor/ceramic/mlcc/info?part_no=C1608X7R1H104K080AA" (at 0 0 0) (hide yes) (show_name no) (do_not_autoplace no) (effects (font (size 1.27 1.27))))
  (pin "2")
  (pin "1"))
 (symbol
  (lib_id "Connector:TestPoint")
  (at 217.17 95.25 180)
  (unit 1)
  (body_style 1)
  (exclude_from_sim no)
  (in_bom no)
  (on_board yes)
  (in_pos_files yes)
  (dnp no)
  (property "Reference" "TP26" (at 217.17 101.092 0) (show_name no) (do_not_autoplace no) (effects (font (size 1.27 1.27))))
  (property "Value" "+2V8" (at 217.17 104.14 0) (show_name no) (do_not_autoplace no) (effects (font (size 1.27 1.27))))
  (property "Footprint" "TestPoint:TestPoint_Plated_Hole_D2.0mm" (at 217.17 95.25 0) (hide yes) (show_name no) (do_not_autoplace no) (effects (font (size 1.27 1.27))))
  (property "Datasheet" "" (at 217.17 95.25 0) (hide yes) (show_name no) (do_not_autoplace no) (effects (font (size 1.27 1.27))))
  (property "Description" "" (at 217.17 95.25 0) (hide yes) (show_name no) (do_not_autoplace no) (effects (font (size 1.27 1.27))))
  (pin "1"))
 (symbol
  (lib_id "Device:C")
  (at 81.28 102.87 0)
  (unit 1)
  (body_style 1)
  (exclude_from_sim no)
  (in_bom yes)
  (on_board yes)
  (in_pos_files yes)
  (dnp no)
  (property "Reference" "C36" (at 75.184 100.838 0) (show_name no) (do_not_autoplace no) (effects (font (size 1.27 1.27)) (justify left)))
  (property "Value" "0.1uF" (at 74.676 105.664 0) (show_name no) (do_not_autoplace no) (effects (font (size 1.27 1.27)) (justify left)))
  (property "Footprint" "Capacitor_SMD:C_0603_1608Metric" (at 82.2452 106.68 0) (hide yes) (show_name no) (do_not_autoplace no) (effects (font (size 1.27 1.27))))
  (property "Datasheet" "" (at 81.28 102.87 0) (hide yes) (show_name no) (do_not_autoplace no) (effects (font (size 1.27 1.27))))
  (property "Description" "Unpolarized capacitor" (at 81.28 102.87 0) (hide yes) (show_name no) (do_not_autoplace no) (effects (font (size 1.27 1.27))))
  (property "MPN" "C1608X7R1H104K080AA" (at 0 0 0) (hide yes) (show_name no) (do_not_autoplace no) (effects (font (size 1.27 1.27))))
  (property "Manufacturer" "TDK" (at 0 0 0) (hide yes) (show_name no) (do_not_autoplace no) (effects (font (size 1.27 1.27))))
  (property "Voltage Rating" "50V" (at 0 0 0) (hide yes) (show_name no) (do_not_autoplace no) (effects (font (size 1.27 1.27))))
  (property "Dielectric" "X7R" (at 0 0 0) (hide yes) (show_name no) (do_not_autoplace no) (effects (font (size 1.27 1.27))))
  (property "Tolerance" "10%" (at 0 0 0) (hide yes) (show_name no) (do_not_autoplace no) (effects (font (size 1.27 1.27))))
  (property "BOM Source" "https://product.tdk.com/en/search/capacitor/ceramic/mlcc/info?part_no=C1608X7R1H104K080AA" (at 0 0 0) (hide yes) (show_name no) (do_not_autoplace no) (effects (font (size 1.27 1.27))))
  (pin "2")
  (pin "1"))
 (symbol
  (lib_id "Device:R")
  (at 68.58 102.87 0)
  (unit 1)
  (body_style 1)
  (exclude_from_sim no)
  (in_bom yes)
  (on_board yes)
  (in_pos_files yes)
  (dnp no)
  (property "Reference" "R20" (at 71.12 108.204 90) (show_name no) (do_not_autoplace no) (effects (font (size 1.27 1.27)) (justify left)))
  (property "Value" "100k" (at 70.612 100.838 90) (show_name no) (do_not_autoplace no) (effects (font (size 1.27 1.27)) (justify left)))
  (property "Footprint" "Resistor_SMD:R_0402_1005Metric" (at 66.802 102.87 90) (hide yes) (show_name no) (do_not_autoplace no) (effects (font (size 1.27 1.27))))
  (property "Datasheet" "" (at 68.58 102.87 0) (hide yes) (show_name no) (do_not_autoplace no) (effects (font (size 1.27 1.27))))
  (property "Description" "Regulator EN default-off pull-down" (at 68.58 102.87 0) (hide yes) (show_name no) (do_not_autoplace no) (effects (font (size 1.27 1.27))))
  (property "MPN" "CRCW0402100KFKED" (at 68.58 102.87 0) (hide yes) (show_name no) (do_not_autoplace no) (effects (font (size 1.27 1.27))))
  (property "Manufacturer" "Vishay" (at 68.58 102.87 0) (hide yes) (show_name no) (do_not_autoplace no) (effects (font (size 1.27 1.27))))
  (pin "1")
  (pin "2"))
 (symbol
  (lib_id "Device:C")
  (at 90.17 102.87 0)
  (unit 1)
  (body_style 1)
  (exclude_from_sim no)
  (in_bom yes)
  (on_board yes)
  (in_pos_files yes)
  (dnp no)
  (property "Reference" "C130" (at 86.614 100.33 0) (show_name no) (do_not_autoplace no) (effects (font (size 1.27 1.27))))
  (property "Value" "10uF" (at 86.614 105.664 0) (show_name no) (do_not_autoplace no) (effects (font (size 1.27 1.27))))
  (property "Footprint" "Capacitor_SMD:C_1206_3216Metric" (at 90.17 102.87 0) (hide yes) (show_name no) (do_not_autoplace no) (effects (font (size 1.27 1.27))))
  (property "Datasheet" "" (at 90.17 102.87 0) (hide yes) (show_name no) (do_not_autoplace no) (effects (font (size 1.27 1.27))))
  (property "Description" "3V3 input capacitor" (at 90.17 102.87 0) (hide yes) (show_name no) (do_not_autoplace no) (effects (font (size 1.27 1.27))))
  (property "MPN" "CGA5L1X7R1H106K160AC" (at 90.17 102.87 0) (hide yes) (show_name no) (do_not_autoplace no) (effects (font (size 1.27 1.27))))
  (property "Manufacturer" "TDK" (at 90.17 102.87 0) (hide yes) (show_name no) (do_not_autoplace no) (effects (font (size 1.27 1.27))))
  (pin "1")
  (pin "2"))
 (symbol
  (lib_id "Device:R")
  (at 147.32 110.49 0)
  (unit 1)
  (body_style 1)
  (exclude_from_sim no)
  (in_bom yes)
  (on_board yes)
  (in_pos_files yes)
  (dnp no)
  (property "Reference" "R124" (at 151.384 109.22 0) (show_name no) (do_not_autoplace no) (effects (font (size 1.27 1.27))))
  (property "Value" "5.56k" (at 151.384 112.014 0) (show_name no) (do_not_autoplace no) (effects (font (size 1.27 1.27))))
  (property "Footprint" "Resistor_SMD:R_0402_1005Metric" (at 147.32 110.49 0) (hide yes) (show_name no) (do_not_autoplace no) (effects (font (size 1.27 1.27))))
  (property "Datasheet" "" (at 147.32 110.49 0) (hide yes) (show_name no) (do_not_autoplace no) (effects (font (size 1.27 1.27))))
  (property "Description" "2V7 feedback lower" (at 147.32 110.49 0) (hide yes) (show_name no) (do_not_autoplace no) (effects (font (size 1.27 1.27))))
  (property "MPN" "CRCW04025K56FKED" (at 147.32 110.49 0) (hide yes) (show_name no) (do_not_autoplace no) (effects (font (size 1.27 1.27))))
  (property "Manufacturer" "Vishay" (at 147.32 110.49 0) (hide yes) (show_name no) (do_not_autoplace no) (effects (font (size 1.27 1.27))))
  (pin "1")
  (pin "2")))
